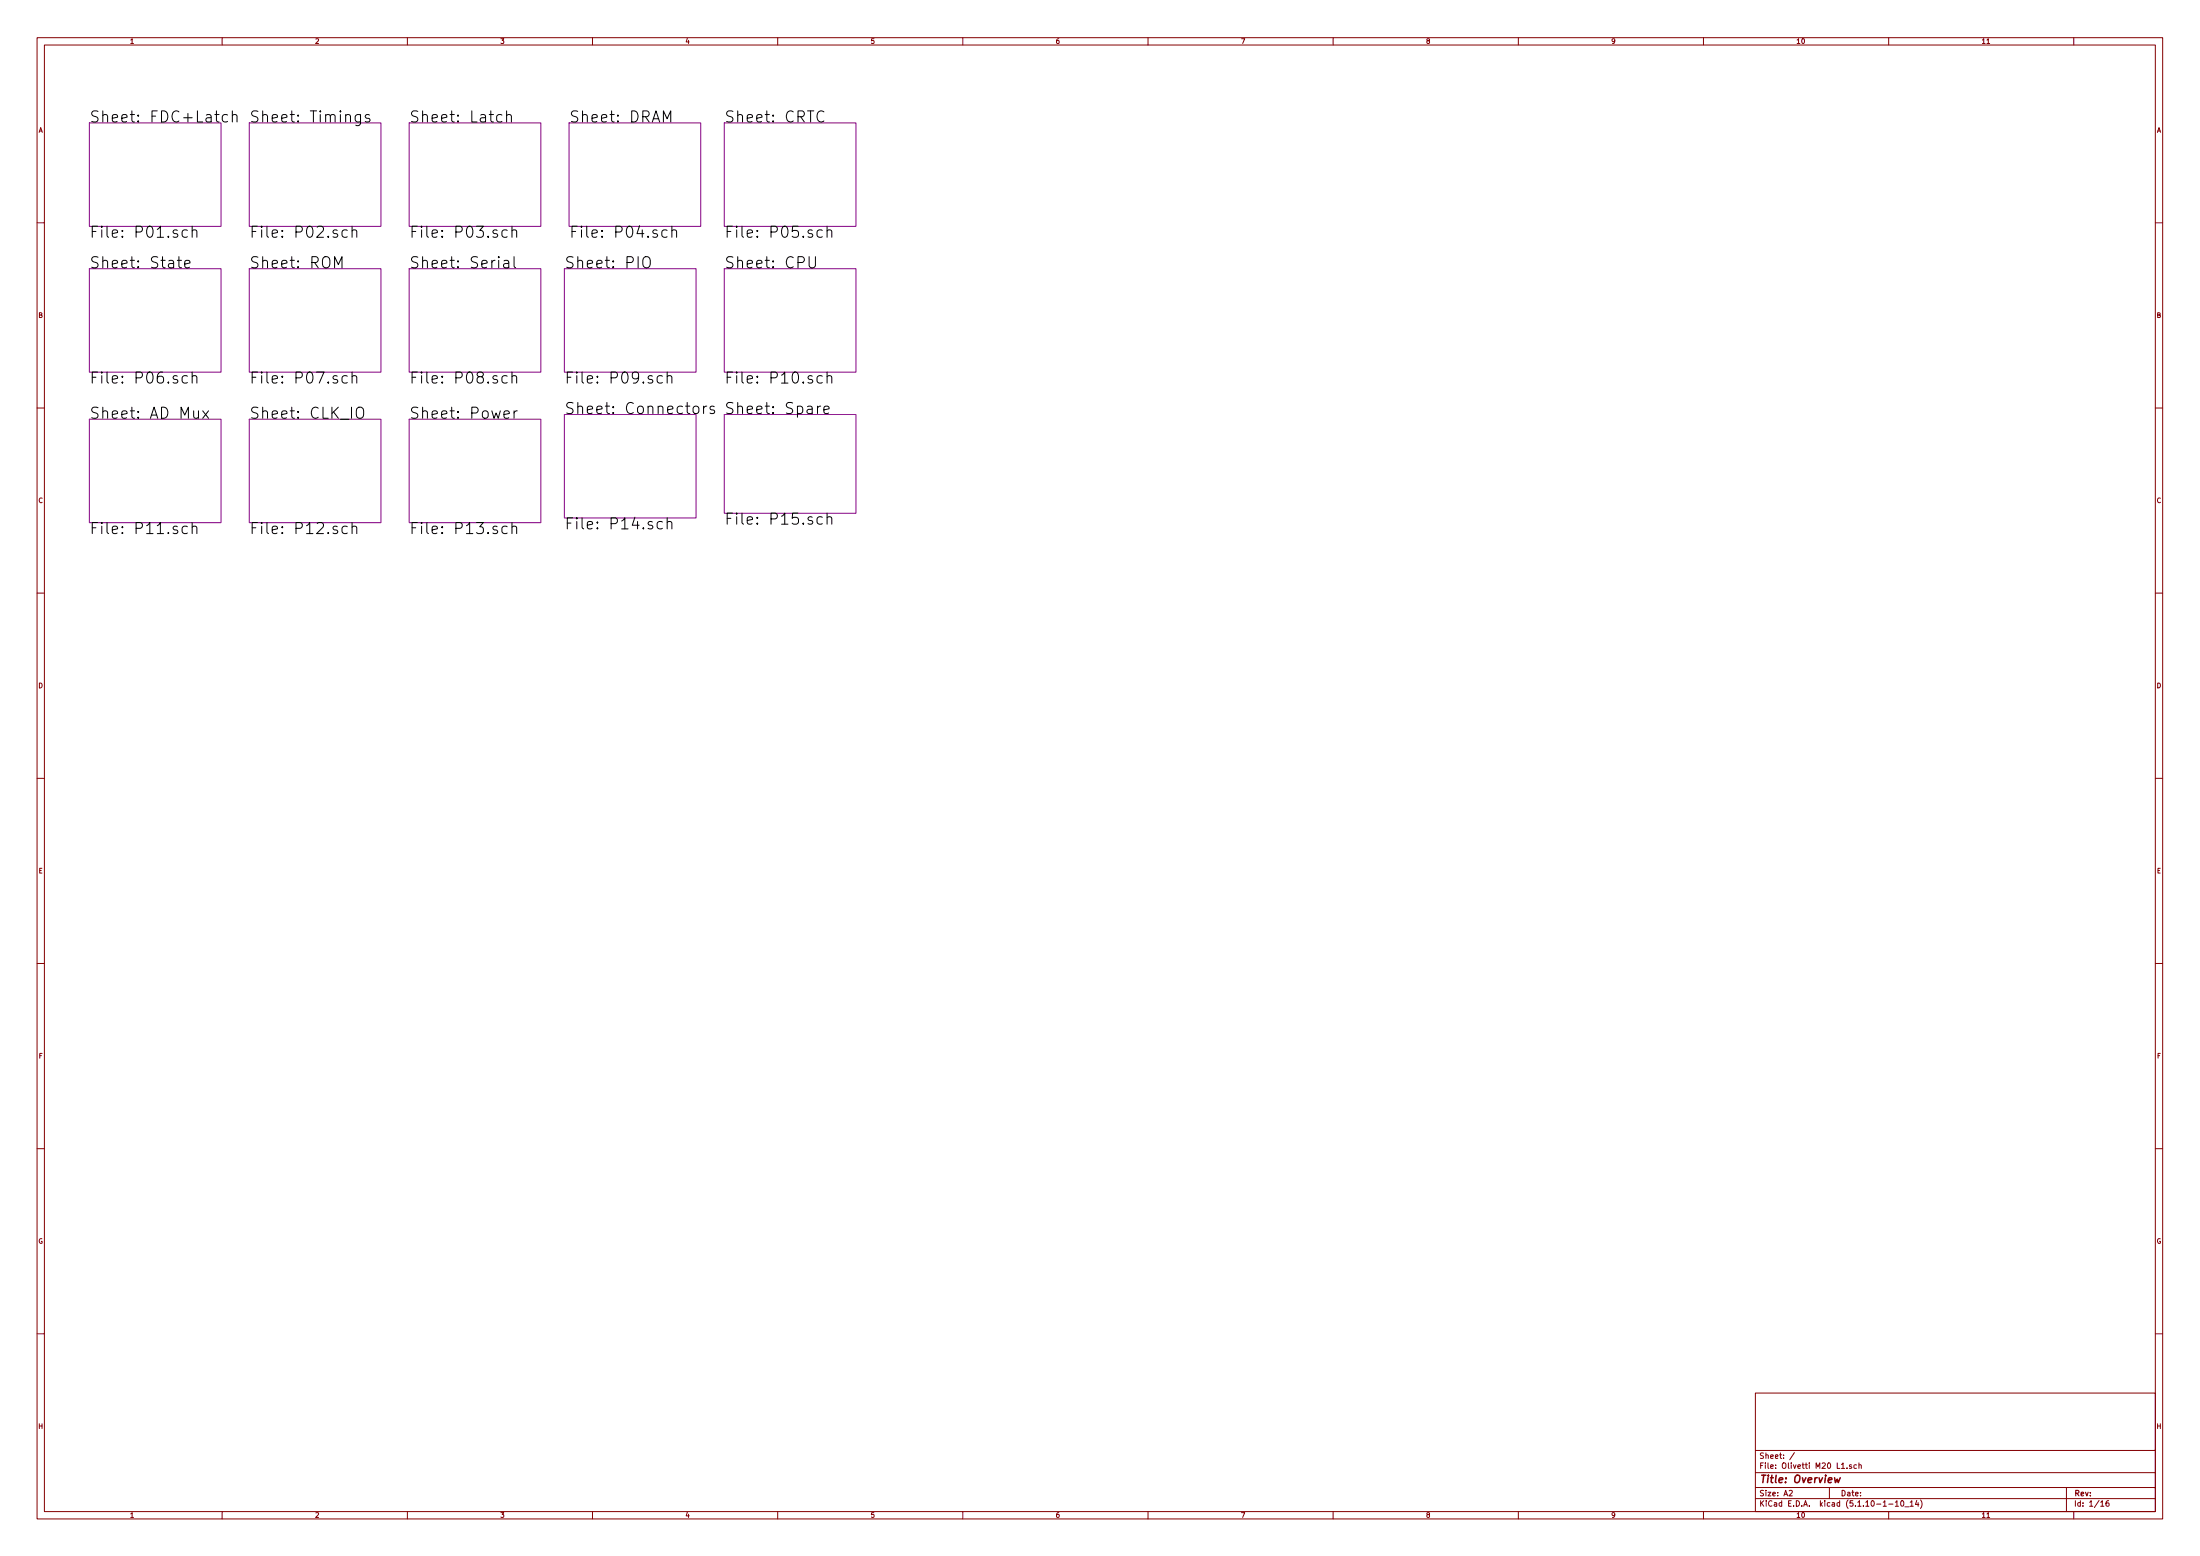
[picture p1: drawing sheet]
<svg xmlns="http://www.w3.org/2000/svg" width="594mm" height="420mm" viewBox="0 0 594 420" stroke-linecap="round" stroke-linejoin="round" font-family="sans-serif">
<g fill="none" stroke="#840000" stroke-width=".27">
<path d="M10 10.2h574v400h-574zM12 12.2h570v396h-570zM60 10.2v2M110 10.2v2M160 10.2v2M210 10.2v2M260 10.2v2M310 10.2v2M360 10.2v2M410 10.2v2M460 10.2v2M510 10.2v2"/>
<path d="M536.5 11.8h.8M560 10.2v2M10 60.2h2M582 60.2h2M10 110.2h2M582 110.2h2M10 160.2h2M582 160.2h2M10 210.2h2M582 210.2h2M10 260.2h2M582 260.2h2"/>
<path d="M10 310.2h2M582 310.2h2M10 360.2h2M474 376.2h108v32h-108zM582 360.2h2M474 397.7h108M474 391.7h108M484.6 392.2l-1.3 2M497.3 396.5h.8M498.8 396.4v.1M500 395.6l-.4-.1-.2 .2 .1 .3 .5 .1v.3h-.6M501.3 395.6l-.4-.1-.3 .3 .1 .6h.6"/>
<path d="M502 395.6h.5l.1 .9M502 395v1.5M60 408.2v2M110 408.2v2M160 408.2v2M210 408.2v2M260 408.2v2M310 408.2v2M360 408.2v2M410 408.2v2M460 408.2v2M474 404.7h108"/>
<path d="M474 401.7h108M483.1 402.6l.6-.2 .3 .5-.9 1h.9M494 401.7v3M510 408.2v2M510 406.2h1.2M511.8 405.7l.4-.5v1.5M511.8 406.7h.9M513.4 405.4l.2-.2a.81 .81 0 0 1 .5 .8 .81 .81 0 0 1-.5 .7l-.3-.5zM514.4 406.9h1.1M515.8 405.7l.5-.5v1.5M515.8 406.7h.9M517.6 405.1l-.4 1.1h1"/>
<path d="M518 405.7v1M518.6 405a1.71 1.71 0 0 1 0 2.3M536.5 409.7h.8M558 401.7v6.5M560 408.2v2M567.3 405.7l.4-.5v1.5M567.3 406.7h.8M569.4 405.2h-.3l-.3 .4-.1 .8 .3 .3 .5-.1-.1-.7-.4-.1-.3 .3"/>
</g>
<path d="M495.4 399l.2 1.3 .5-.9 .3 .9 .5-1.3" fill="none" stroke="#840000" stroke-width=".41"/>
<g fill="none" stroke="#840084" stroke-width=".27">
<path d="M24.1 33.2h35.6v27.9h-35.6zM67.3 33.2h35.6v27.9h-35.6zM110.5 33.2h35.5v27.9h-35.5zM153.7 33.2h35.5v27.9h-35.5zM195.6 33.2h35.5v27.9h-35.5zM24.1 72.6h35.6v27.9h-35.6zM67.3 72.6h35.6v27.9h-35.6zM110.5 72.6h35.5v27.9h-35.5zM152.4 72.6h35.6v27.9h-35.6zM195.6 72.6h35.5v27.9h-35.5zM24.1 113.2h35.6v27.9h-35.6zM67.3 113.2h35.6v27.9h-35.6z"/>
<path d="M110.5 113.2h35.5v27.9h-35.5zM152.4 111.9h35.6v28h-35.6zM195.6 111.9h35.5v26.7h-35.5z"/>
</g>
<g fill="none" stroke="#000" stroke-width=".27">
<path d="M61.4 31.1l-.8-.2-.6 .6v.9l.3 .4 .3 .1 .8-.1M62.7 31.2a.74 .74 0 0 1 1.3 .2v1.5M62.7 29.9v3M97.4 30.9v2.5a.84 .84 0 0 1-1.3 .4M97.4 31.1a.96 .96 0 0 0-1.3 .1l-.2 .3 .2 1.2a.96 .96 0 0 0 1.3 .1M99.8 31.1l-.7-.2-.5 .5 .2 .4 1 .3 .1 .3-.1 .4-.3 .1-.9-.1M135.5 31.1l-.8-.2-.6 .6 .1 1.2 .5 .2 .8-.1M136.8 31.2a.76 .76 0 0 1 1.3 .2v1.5M136.8 29.9v3M179.1 32.9v-3l1 2.2 1-2.2v3M222.5 30.2a1.21 1.21 0 0 0-1.5 0 1.21 1.21 0 0 0-.4 1.4 1.13 1.13 0 0 0 .6 1.2 1.13 1.13 0 0 0 1.3-.1M47.9 70.3h1.1"/>
<path d="M48.3 69.3v2.6l.2 .3 .5 .1M49.9 71.3l1.4-.3-.1-.5-.9-.2-.4 .4 .1 1.5 .3 .1 .9-.1M50.6 62.2l-.9-.1-.5 .6 .1 1.1 .4 .3 .9-.2M51.9 62.3a.73 .73 0 0 1 1.3 .2v1.6M51.9 61.1v3M90.3 72.3v-3l1.1 2.1 1-2.1v3M93.8 62.2l-.9-.1-.5 .6 .1 1.1 .4 .3 .9-.2M95.1 62.3a.73 .73 0 0 1 1.2 .2v1.6M95.1 61.1v3M136.1 70.5l.3-.2 .8 .2 .2 1.8M137 62.2l-.9-.1-.6 .6 .2 1.1 .4 .3 .9-.2M137.4 71l-1 .2a.59 .59 0 0 0-.5 .5 .59 .59 0 0 0 .5 .6l1-.1"/>
<path d="M138.3 62.3a.73 .73 0 0 1 1.2 .2v1.6M138.3 61.1v3M138.8 69.3v2.6l.4 .4M173.7 69.7l.6-.4a1.02 1.02 0 0 1 1.3 1v1a1 1 0 0 1-1 1 1 1 0 0 1-1-1zM180.1 62.2l-.8-.1-.6 .6 .1 1.1 .5 .3 .8-.2M181.4 62.3a.73 .73 0 0 1 1.3 .2v1.6M181.4 61.1v3M218.5 69.3v2.4l.5 .6h.6l.6-.6v-2.4M222 62.2l-.8-.1-.6 .6 .2 1.1 .4 .3 .8-.2M223.3 62.3a.73 .73 0 0 1 1.3 .2v1.6M223.3 61.1v3M50.6 101.6l-.9-.2-.5 .6 .1 1.2 .4 .2 .9-.1"/>
<path d="M51.9 101.7a.73 .73 0 0 1 1.3 .2v1.5M51.9 100.4v3M54.7 110.9l1.6 2M56.3 110.9l-1.6 2M93.8 101.6l-.9-.2-.5 .6 .1 1.2 .4 .2 .9-.1M95.1 101.7a.73 .73 0 0 1 1.2 .2v1.5M95.1 100.4v3M96.3 110.4a1 1 0 0 1 1.2-.5 1 1 0 0 1 .7 1v1.1a.99 .99 0 0 1-1 1 .99 .99 0 0 1-1-1zM136.1 112l1.4-.4-.1-.5-.9-.2-.4 .5 .1 1.4 .3 .1 .9-.1M137 101.6l-.9-.2-.6 .6 .2 1.2 .4 .2 .9-.1M138.3 101.7a.73 .73 0 0 1 1.2 .2v1.5M138.3 100.4v3"/>
<path d="M138.8 110.9v2M139.7 110.9a.77 .77 0 0 0-.9 .6M178.9 101.6l-.9-.2-.6 .6 .2 1.2 .4 .2 .9-.1M180.2 101.7a.73 .73 0 0 1 1.2 .2v1.5M180.2 100.4v3M187.3 109.9a.81 .81 0 0 1 .8-.2 .81 .81 0 0 1 .6 .6v.8a.81 .81 0 0 1-.8 .6 .81 .81 0 0 1-.8-.6zM190 109.7v2M190.9 109.7l-.6 .1-.3 .5M192.9 109.8a.7 .7 0 0 0-1.2 .3l.1 .4 1.1 .3 .1 .3-.1 .4-.3 .2-.9-.2M221.6 109.7l-.5 .1-.3 .5M222 101.6l-.8-.2-.6 .6 .2 1.2 .4 .2 .8-.1M222.5 110.7l1.4-.3-.2-.6-.8-.1-.4 .4 .1 1.4 .3 .2 .8-.2"/>
<path d="M223.3 101.7a.73 .73 0 0 1 1.3 .2v1.5M223.3 100.4v3M180.2 139.8v3M222 139.7l-.8-.2-.6 .6 .2 1.2 .4 .2 .8-.1M223.3 139.8a.73 .73 0 0 1 1.3 .2v1.5M223.3 138.5v3M50.6 142.2l-.9-.1-.5 .6 .1 1.1 .4 .3 .9-.2M51.9 142.4a.73 .73 0 0 1 1.3 .1v1.6M51.9 141.1v3M93.8 142.2l-.9-.1-.5 .6 .1 1.1 .4 .3 .9-.2M95.1 142.4a.73 .73 0 0 1 1.2 .1v1.6M95.1 141.1v3"/>
<path d="M137 142.2l-.9-.1-.6 .6 .2 1.1 .4 .3 .9-.2M138.3 142.4a.73 .73 0 0 1 1.2 .1v1.6M138.3 141.1v3M178.9 141l-.9-.2-.6 .6 .2 1.1 .4 .3 .9-.1M180.2 141.1a.73 .73 0 0 1 1.2 .1v1.6"/>
</g>
<g font-size="4.2">
<text x="24.1" y="33.1">Sheet: FDC+Latch</text>
<text x="67.3" y="33.1">Sheet: Timings</text>
<text x="110.5" y="33.1">Sheet: Latch</text>
<text x="153.7" y="33.1">Sheet: DRAM</text>
<text x="195.6" y="33.1">Sheet: CRTC</text>
<text x="24.1" y="64.2">File: P01.sch</text>
<text x="67.3" y="64.2">File: P02.sch</text>
<text x="110.5" y="64.2">File: P03.sch</text>
<text x="153.7" y="64.2">File: P04.sch</text>
<text x="195.6" y="64.2">File: P05.sch</text>
<text x="24.1" y="72.5">Sheet: State</text>
<text x="67.3" y="72.5">Sheet: ROM</text>
<text x="110.5" y="72.5">Sheet: Serial</text>
<text x="152.4" y="72.5">Sheet: PIO</text>
<text x="195.6" y="72.5">Sheet: CPU</text>
<text x="24.1" y="103.6">File: P06.sch</text>
<text x="67.3" y="103.6">File: P07.sch</text>
<text x="110.5" y="103.6">File: P08.sch</text>
<text x="152.4" y="103.6">File: P09.sch</text>
<text x="195.6" y="103.6">File: P10.sch</text>
<text x="24.1" y="113.1">Sheet: AD Mux</text>
<text x="67.3" y="113.1">Sheet: CLK_IO</text>
<text x="110.5" y="113.1">Sheet: Power</text>
<text x="152.4" y="111.8">Sheet: Connectors</text>
<text x="195.6" y="111.8">Sheet: Spare</text>
<text x="152.4" y="143">File: P14.sch</text>
<text x="195.6" y="141.7">File: P15.sch</text>
<text x="24.1" y="144.2">File: P11.sch</text>
<text x="67.3" y="144.2">File: P12.sch</text>
<text x="110.5" y="144.2">File: P13.sch</text>
</g>
<text font-size="2.8" fill="#840000" x="475" y="400.4">Title: Overview</text>
<g font-size="2.1" fill="#840000">
<text x="475" y="393.9">Sheet: /</text>
<text x="475" y="396.6">File: Olivetti M20 L1.sch</text>
<text x="475" y="406.8">KiCad E.D.A. kicad (5.1.10-1-10_14)</text>
<text x="475" y="404">Size: A2</text>
<text x="497" y="404">Date:</text>
<text x="560" y="404">Rev:</text>
<text x="560" y="406.8">Id: 1/16</text>
</g>
<g font-size="1.8" fill="#840000">
<text x="35" y="11.8">1</text>
<text x="85" y="11.8">2</text>
<text x="135" y="11.8">3</text>
<text x="185" y="11.8">4</text>
<text x="235" y="11.8">5</text>
<text x="285" y="11.8">6</text>
<text x="335" y="11.8">7</text>
<text x="385" y="11.8">8</text>
<text x="435" y="11.8">9</text>
<text x="485" y="11.8">10</text>
<text x="535" y="11.8">11</text>
<text x="10.4" y="35.8">A</text>
<text x="582.4" y="35.8">A</text>
<text x="10.4" y="85.8">B</text>
<text x="582.4" y="85.8">B</text>
<text x="10.4" y="135.8">C</text>
<text x="582.4" y="135.8">C</text>
<text x="10.4" y="185.8">D</text>
<text x="582.4" y="185.8">D</text>
<text x="10.4" y="235.8">E</text>
<text x="582.4" y="235.8">E</text>
<text x="10.5" y="285.8">F</text>
<text x="582.5" y="285.8">F</text>
<text x="10.3" y="335.8">G</text>
<text x="582.3" y="335.8">G</text>
<text x="10.4" y="385.8">H</text>
<text x="582.4" y="385.8">H</text>
<text x="35" y="409.8">1</text>
<text x="85" y="409.8">2</text>
<text x="135" y="409.8">3</text>
<text x="185" y="409.8">4</text>
<text x="235" y="409.8">5</text>
<text x="285" y="409.8">6</text>
<text x="335" y="409.8">7</text>
<text x="385" y="409.8">8</text>
<text x="435" y="409.8">9</text>
<text x="485" y="409.8">10</text>
<text x="535" y="409.8">11</text>
</g>
</svg>
